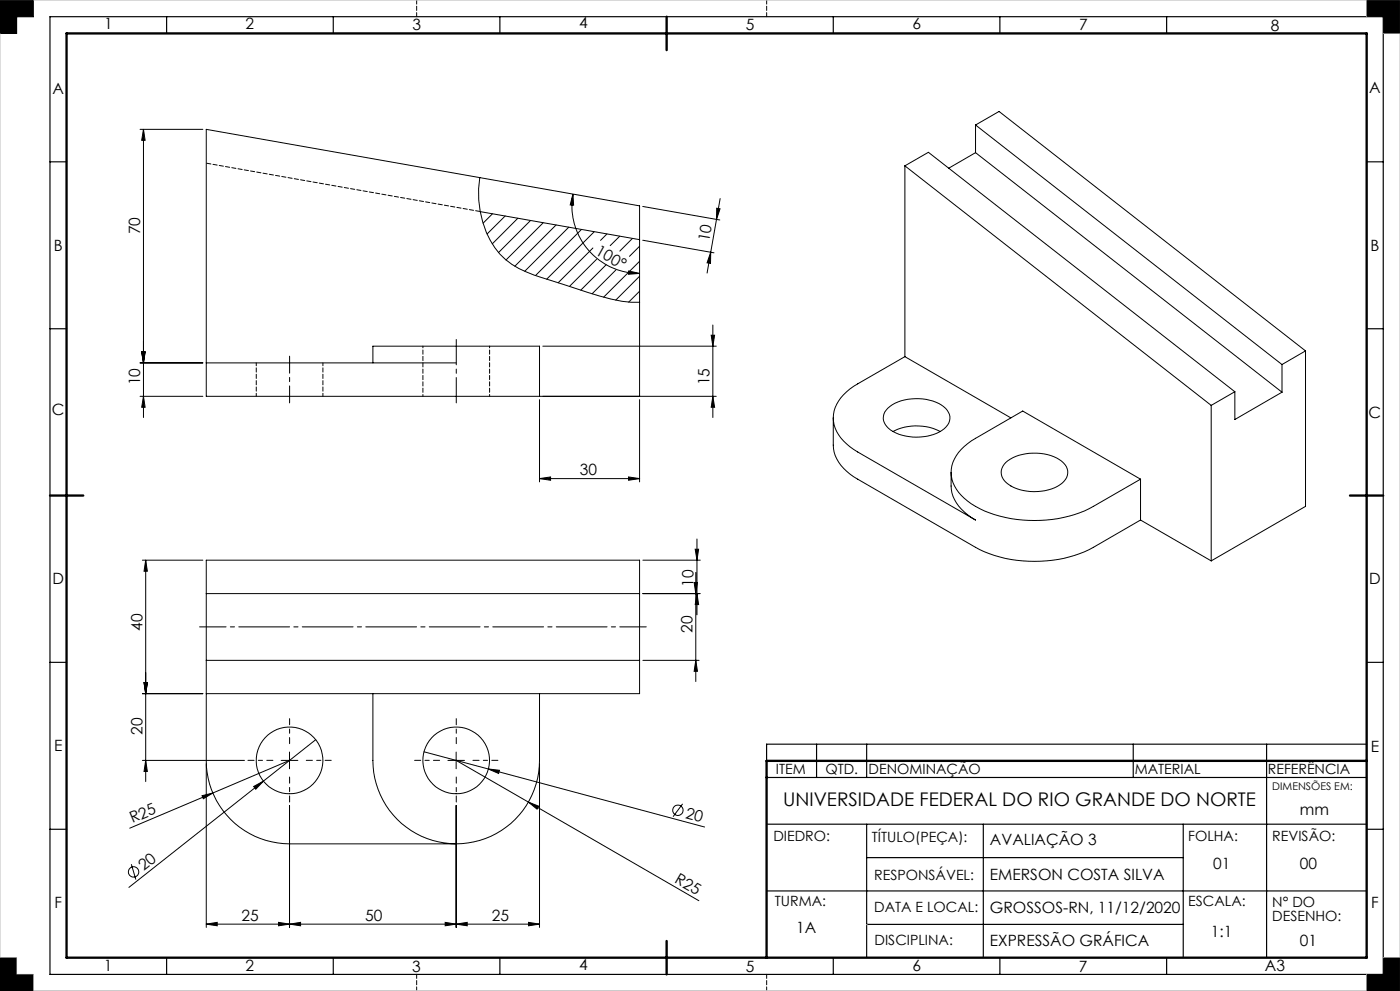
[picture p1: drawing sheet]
<svg xmlns="http://www.w3.org/2000/svg" width="420mm" height="297mm" viewBox="0 0 420 297" stroke-linecap="round" stroke-linejoin="round" font-family="sans-serif">
<path d="M125 0v5M230 0v5M125 297v-5M230 297v-5" fill="none" stroke="#000" stroke-width=".3" stroke-dasharray="1.3 .6"/>
<g fill="none" stroke="#000" stroke-width=".35">
<path d="M0 0h10v5h-5v5h-5zM15 5h400v287h-400zM50 5v5M100 5v5M150 5v5M250 5v5M300 5v5M350 5v5M15 48.5h5M410 48.5h5M15 98.5h5M410 98.5h5"/>
<path d="M15 198.5h5M410 198.5h5M230 233h180M245 223v10M260 223v10M340 223v10M380 223v64M410 223h-180v5M15 248.5h5M230 247h180M260 247v40M260 257h95"/>
<path d="M295 247v40M355 247v40M410 248.5h5M230 267h180M260 277h95M50 287v5M100 287v5M150 287v5M250 287v5M300 287v5M350 287v5"/>
</g>
<path d="M20 10h390v277h-390zM200 5v10M15 148.5h10M405 148.5h10M410 228h-180v59M200 282v10" fill="none" stroke="#000" stroke-width=".7"/>
<path d="M410 0v5M415 10h5M260 277l.3 .4M0 297v-297h420v297M0 287h5v5h5v5M410 292v5M415 287h5" fill="none" stroke="#c0c0c0" stroke-width=".3"/>
<path d="M0 297h420" fill="none" stroke="#c0c0c0" stroke-width=".5"/>
<path d="M0 0v10h5v-5h5v-5zM410 0v5h5v5h5v-10zM415 287v5h-5v5h10v-10zM0 287v10h10v-5h-5v-5z" fill-rule="evenodd" fill="#000"/>
<g fill="none" stroke="#000" stroke-width=".3">
<path d="M42 38.8h18.9M43 38.8l.5 3.2h-1zM43 38.8v86.3M292.7 37.5v8.3M292.7 37.5l91.9 71.8M292.7 37.5l7-4.1 92 71.8M143.9 53.2l-82-14.4v80h100M143.9 53.2a28.8 28.8 0 0 0 6 22.9 27.1 27.1 0 0 0 12.8 7.2l10.2 3.2a54.3 54.3 0 0 0 19 4.1M143.9 53.2l48 8.5v57.1M171.9 58.2l.2 3.3-1-.1zM171.9 58.2a20.3 20.3 0 0 0 20 23.7M216 59.5l-3.9 22.3"/>
<path d="M271.5 49.7l91.9 71.8M271.5 49.7v57.2M271.5 49.7l7-4.1 92 71.8M292.7 45.8l91.9 71.7M292.7 45.8l-8.1 4.6M144.1 63.4l47.8 8.4M147.7 64.1l-2.8 2.8M151.6 64.7l-5.5 5.4M155.4 65.4l-7.7 7.7M159.2 66.1l-9.7 9.6M163 66.7l-11.2 11.2M166.8 67.4l-12.4 12.4"/>
<path d="M170.6 68.1l-13.2 13.2M174.4 68.8l-13.7 13.8M177.9 74.3l-10.4 10.4M178.3 69.5l-14.3 14.2M179 77.7l-8.1 8.1M181.9 79.3l-7.7 7.7M182.1 70.1l-1.9 1.9M185.9 70.8l-2.8 2.8M189.7 71.5l-3.8 3.7M191.9 73.8l-3.1 3M191.9 78.3l-10.8 10.8M192.8 61.9l23.1 4"/>
<path d="M192.8 72l21.4 3.8M213.2 75.6l-.1 3.3-1-.1zM215 62.4l1 .2-1.1 3.2zM184.7 80.9l-7.1 7.1M188.6 81.2l3.3 .7-3.4 .3zM191.9 82.8l-7.2 7.2M191.9 87.3l-3.3 3.3M213.9 97.4v27.7M42 108.8h18.9M42 118.8h18.9M42.5 105.4h1l-.5 3.4zM43 118.8l.5 3.3h-1z"/>
<path d="M61.9 108.8h74.9M111.9 108.8v-5.1h50v15.1M161.9 119.8v24.6M161.9 118.8h53M162.8 103.7h52.1M191.9 119.8v24.6M213.4 100.5h1l-.5 3.2zM213.9 118.8l.5 3.3h-1zM271.5 106.9l-14.2 8.1a12.6 12.6 0 0 0-7.3 10.2 11.9 11.9 0 0 0 6.1 9.5l36.6 21.2a12.6 12.6 0 0 1-7.4-10.2v-4.1M271.5 106.9l31.7 18.3M370.5 117.4l-7.1 4.1M370.5 117.4v8.3l14.1-8.2"/>
<path d="M384.6 109.3v8.2M391.7 105.2v46.6l-28.3 16.3M391.7 105.2l-7.1 4.1M250 125.2v8.2a11.9 11.9 0 0 0 6.1 9.5l36.6 21.1a39.3 39.3 0 0 0 35.3 0l14.2-8.1M266.4 122.3a14.6 14.6 0 0 1 14.4-1.8 5.7 5.7 0 0 1 4.2 5 6.8 6.8 0 0 1-5.9 5 14.9 14.9 0 0 1-12.6-2.2 3.8 3.8 0 0 1-.1-6zM267.9 129.3a15.6 15.6 0 0 1 14.1 0M288.4 134.7l3-2.6 15.4-8.9 35.4 20.4-14.2 8.2a39 39 0 0 1-35.3 0 12.6 12.6 0 0 1-7.4-10.2 9.8 9.8 0 0 1 3.1-6.9zM301.7 138.6a14.8 14.8 0 0 1 16.8-.4 4.1 4.1 0 0 1-.5 7.1 14.9 14.9 0 0 1-16.1-.6 3.9 3.9 0 0 1-.2-6.1zM363.4 121.5v46.6M161.9 143.4l3.3-.5v1zM161.9 143.4h30M188.6 142.9l3.3 .5-3.3 .5z"/>
<path d="M342.2 155.9l21.2 12.2M342.2 143.6v12.3M42.7 167.9h18.2M43.7 167.9l.5 3.3h-1zM43.7 167.9v66.3M61.9 177.9h130M192.9 167.9h17.2M192.9 177.9h17.2M208.2 174.6h1l-.5 3.3zM208.6 164.6h1l-.5 3.3zM208.7 171.6v32.7M209.1 177.9l.5 3.3h-1z"/>
<path d="M209.1 161.5v22.8M61.9 197.9h130M192.9 197.9h16.8M208.7 197.9l.5 3.3h-1zM42.7 207.9h18.2M43.2 204.6h1l-.5 3.3zM61.9 207.9h130v-40h-130v60a25 25 0 0 0 25 25h49.9M111.9 207.9v20a25 25 0 0 0 24.9 25M161.9 207.9v20a25 25 0 0 1-25.1 25M42.7 227.9h30.6M43.7 227.9l.5 3.3h-1zM60.6 238.5l3.3-.8-2.9 1.7z"/>
<path d="M61.9 228.9v49.1M76.1 235.7l2.9-1.6-2.3 2.4zM84.3 227.9h5.1M86.9 227.9l-48 20.3M86.9 225.4v5M94.7 221.7l-56 44.3M127.2 225.3l19.3 5.2M134.4 227.9h4.9M136.8 227.9l72.9 42M136.8 225.4v5M146.5 230.5l3.3 .4-.2 .9zM146.5 230.5l64.9 17.4"/>
<path d="M161.9 228.9v49.1M39.4 259l1.3 4.6M86.9 241.4v36.6M136.8 241.4v36.6M158.5 240.4l3.1 1.2-.5 .9zM204.8 240.9l-2.9 3.9M61.9 277l3.3-.6v1.1zM61.9 277h100M83.6 276.4l3.3 .6-3.3 .5zM86.9 277l3.3-.6v1.1zM133.6 276.4l3.2 .6-3.2 .5zM136.8 277l3.4-.6v1.1z"/>
<path d="M158.6 276.4l3.3 .6-3.3 .5z"/>
<circle cx="86.9" cy="227.9" r="10"/>
<circle cx="136.9" cy="227.9" r="10"/>
<circle cx="203.4" cy="242.8" r="1.55"/>
<circle cx="40.1" cy="261.3" r="1.55"/>
</g>
<path d="M81.9 227.9h-7.5M86.9 222.9v-7.5M86.9 232.9v7.5M91.9 227.9h7.5M131.9 227.9h-7.5M136.9 222.9v-7.5M136.9 232.9v7.5M141.9 227.9h7.5" fill="none" stroke="#000" stroke-width=".3" stroke-dasharray="15.2 1.3 1.3 1.3" stroke-dashoffset="13.4"/>
<path d="M193.9 187.9h-134" fill="none" stroke="#000" stroke-width=".3" stroke-dasharray="15.2 1.3 1.3 1.3" stroke-dashoffset="7.3"/>
<path d="M136.9 120.7v-19" fill="none" stroke="#000" stroke-width=".3" stroke-dasharray="15.2 1.3 1.3 1.3" stroke-dashoffset="7.6"/>
<path d="M86.9 120.7v-14" fill="none" stroke="#000" stroke-width=".3" stroke-dasharray="15.2 1.3 1.3 1.3" stroke-dashoffset="10.1"/>
<g fill="#000">
<path d="M60.6 238.5l3.3-.8-2.9 1.7zM76.1 235.7l2.9-1.6-2.3 2.4zM146.5 230.5l3.3 .4-.2 .9zM158.5 240.4l3.1 1.2-.5 .9z"/>
<path d="M171.9 58.2l.2 3.3-1-.1zM188.6 81.2l3.3 .7-3.4 .3z"/>
<path d="M215 62.4l1 .2-1.1 3.2zM213.2 75.6l-.1 3.3-1-.1z"/>
<path d="M42.5 105.4h1l-.5 3.4zM43 118.8l.5 3.3h-1zM213.4 100.5h1l-.5 3.2zM213.9 118.8l.5 3.3h-1zM43 38.8l.5 3.2h-1zM42.5 105.4h1l-.5 3.4zM208.6 164.6h1l-.5 3.3zM209.1 177.9l.5 3.3h-1zM208.2 174.6h1l-.5 3.3zM208.7 197.9l.5 3.3h-1z"/>
<path d="M161.9 143.4l3.3-.5v1zM188.6 142.9l3.3 .5-3.3 .5z"/>
<path d="M43.7 167.9l.5 3.3h-1zM43.2 204.6h1l-.5 3.3zM43.2 204.6h1l-.5 3.3zM43.7 227.9l.5 3.3h-1z"/>
<path d="M86.9 277l3.3-.6v1.1zM133.6 276.4l3.2 .6-3.2 .5zM61.9 277l3.3-.6v1.1zM83.6 276.4l3.3 .6-3.3 .5zM136.8 277l3.4-.6v1.1zM158.6 276.4l3.3 .6-3.3 .5z"/>
</g>
<path d="M61.9 48.9l82.2 14.5" fill="none" stroke="#000" stroke-width=".3" stroke-dasharray="1.3 .6" stroke-dashoffset="-.1"/>
<path d="M76.9 108.7v10M96.9 118.7v-10" fill="none" stroke="#000" stroke-width=".3" stroke-dasharray="1.3 .6" stroke-dashoffset=".4"/>
<path d="M126.9 103.7v15M146.9 118.7v-15" fill="none" stroke="#000" stroke-width=".3" stroke-dasharray="1.3 .6" stroke-dashoffset=".8"/>
<text font-size="5.6" x="235" y="241.5">UNIVERSIDADE FEDERAL DO RIO GRANDE DO NORTE</text>
<g font-size="4.7">
<text x="31.2" y="8.8">1</text>
<text x="73.6" y="8.7">2</text>
<text x="123.7" y="9.1">3</text>
<text x="173.7" y="8.5">4</text>
<text x="223.7" y="9.1">5</text>
<text x="273.7" y="8.8">6</text>
<text x="323.8" y="9">7</text>
<text x="381.2" y="9.2">8</text>
<text x="15.8" y="28.1">A</text>
<text x="410.8" y="28">A</text>
<text x="42" y="70.2" transform="rotate(-90 42 70.2)">70</text>
<text x="16.2" y="75.3">B</text>
<text x="178.3" y="76.2" transform="rotate(29 178.3 76.2)">100°</text>
<text x="212.7" y="72.6" transform="rotate(-80 212.7 72.6)">10</text>
<text x="411.2" y="75.3">B</text>
<text x="42" y="115.5" transform="rotate(-90 42 115.5)">10</text>
<text x="212.9" y="115.5" transform="rotate(-90 212.9 115.5)">15</text>
<text x="15.6" y="124.5">C</text>
<text x="410.6" y="125.2">C</text>
<text x="174" y="142.4">30</text>
<text x="15.7" y="175.1">D</text>
<text x="208.1" y="175.8" transform="rotate(-90 208.1 175.8)">10</text>
<text x="410.8" y="175">D</text>
<text x="42.7" y="189" transform="rotate(-90 42.7 189)">40</text>
<text x="207.7" y="189.7" transform="rotate(-90 207.7 189.7)">20</text>
<text x="42.7" y="220.2" transform="rotate(-90 42.7 220.2)">20</text>
<text x="16.3" y="225.2">E</text>
<text x="411.2" y="225.3">E</text>
<text x="205.4" y="245.1" transform="rotate(15 205.4 245.1)">20</text>
<text x="389.9" y="244.2">mm</text>
<text x="39.7" y="246.8" transform="rotate(-23 39.7 246.8)">R25</text>
<text x="297" y="253.1">AVALIAÇÃO 3</text>
<text x="43.2" y="261" transform="rotate(-38 43.2 261)">20</text>
<text x="297" y="263.6">EMERSON COSTA SILVA</text>
<text x="363.9" y="260.6">01</text>
<text x="389.9" y="260.6">00</text>
<text x="202.1" y="264.4" transform="rotate(30 202.1 264.4)">R25</text>
<text x="16.4" y="272">F</text>
<text x="72.5" y="275.9">25</text>
<text x="109.5" y="275.9">50</text>
<text x="147.6" y="275.9">25</text>
<text x="297" y="273.6">GROSSOS-RN, 11/12/2020</text>
<text x="411.4" y="272.2">F</text>
<text x="238.9" y="279.7">1A</text>
<text x="363.3" y="280.9">1:1</text>
<text x="297" y="283.5">EXPRESSÃO GRÁFICA</text>
<text x="389.9" y="283.5">01</text>
<text x="31.2" y="291.1">1</text>
<text x="73.7" y="291">2</text>
<text x="123.7" y="291.3">3</text>
<text x="173.7" y="290.8">4</text>
<text x="223.7" y="291.3">5</text>
<text x="273.7" y="290.9">6</text>
<text x="323.7" y="291.3">7</text>
<text x="379.4" y="291.1">A3</text>
</g>
<g font-size="4.2">
<text x="232.8" y="232">ITEM</text>
<text x="247.6" y="232">QTD.</text>
<text x="260.6" y="232.1">DENOMINAÇÃO</text>
<text x="340.4" y="232.1">MATERIAL</text>
<text x="380.4" y="231.9">REFERÊNCIA</text>
<text x="232" y="251.9">DIEDRO:</text>
<text x="261.6" y="252.4">TÍTULO(PEÇA):</text>
<text x="356.5" y="252.1">FOLHA:</text>
<text x="381.7" y="252.1">REVISÃO:</text>
<text x="262.3" y="263.6">RESPONSÁVEL:</text>
<text x="232.5" y="271.4">TURMA:</text>
<text x="262.3" y="273.2">DATA E LOCAL:</text>
<text x="356.5" y="271.4">ESCALA:</text>
<text x="381.7" y="271.9">N° DO</text>
<text x="381.7" y="276.1">DESENHO:</text>
<text x="262.4" y="283.2">DISCIPLINA:</text>
</g>
<text font-size="3.2" x="381.7" y="236.8">DIMENSÕES EM:</text>
</svg>
